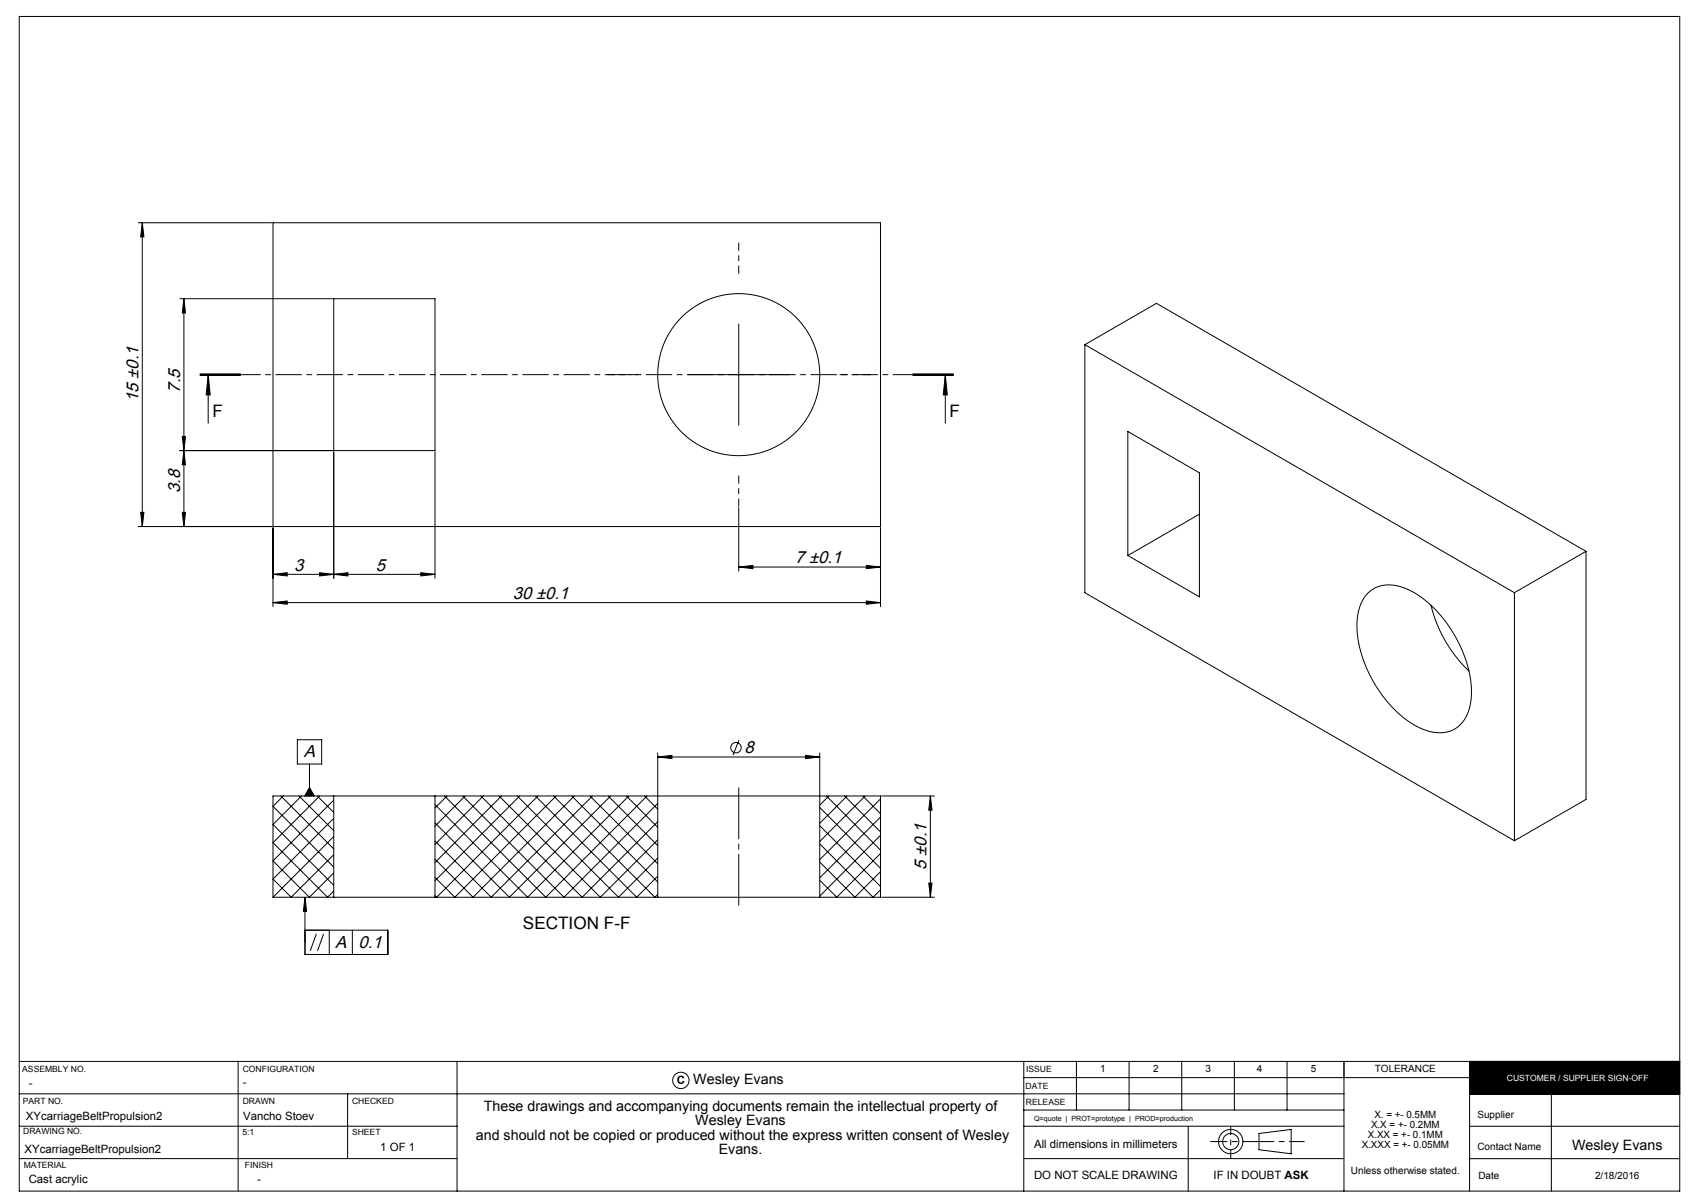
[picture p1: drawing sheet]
<svg xmlns="http://www.w3.org/2000/svg" width="420mm" height="297mm" viewBox="0 0 420 297" stroke-linecap="round" stroke-linejoin="round" font-family="sans-serif">
<g fill="none" stroke="#000" stroke-width=".25">
<path d="M4.8 4.1h410v290h-410zM34.1 55h33M35.1 55l.4 3.5h-.8zM35.1 55v75M67.4 55h150v75h-150zM44.4 73.7h37.7M45.4 73.7v56.3M45.4 73.7l.4 3.5h-.8zM82.4 73.7h25v37.5h-25zM182.4 80v25M49.4 92.7h10zM49.4 92.5h10"/>
<path d="M49.4 92.3h10M51.4 92.5l.5 5h-1zM51.4 92.5v12M169.9 92.5h25M225.4 92.5h10M225.4 92.3h10M225.4 92.7h10M233.4 92.5l.5 5h-1zM233.4 92.5v12M267.9 85.1l106 61.2M267.9 85.1v61.2l106 61.3M267.9 85.1l17.6-10.2 106.1 61.2"/>
<path d="M44.4 111.2h37.7M45 107.7h.8l-.4 3.5zM45.4 111.2l.4 3.5h-.8zM82.4 111.5v31.3M107.4 111.5v31.3M278.5 106.5l17.7 10.2v30.7l-17.7-10.3zM34.1 130h33M34.7 126.5h.8l-.4 3.5zM45 126.5h.8l-.4 3.5zM67.4 130.3v19.5M182.4 140l3.5-.4v.8zM182.4 125.3v15.7"/>
<path d="M182.4 140h35M213.9 139.6l3.5 .4-3.5 .4zM217.4 130.3v19.5M296.2 126.9l-17.7 10.2M391.6 136.1l-17.7 10.2M391.6 136.1v61.3l-17.7 10.2M67.4 148.8l3.5-.4v.8zM67.4 141.8l3.5-.4v.8zM67.4 148.8h150M67.4 141.8h40M78.9 141.4l3.5 .4-3.5 .4zM82.4 141.8l3.5-.4v.8z"/>
<path d="M103.9 141.4l3.5 .4-3.5 .4zM213.9 148.4l3.5 .4-3.5 .4zM337.7 146.5a8.3 8.3 0 0 1 9.6-1.1 29.3 29.3 0 0 1 14.1 16.2 20.5 20.5 0 0 1 1 14.5 7.5 7.5 0 0 1-9.9 4.3 25.5 25.5 0 0 1-13.3-12 25.7 25.7 0 0 1-3.8-17.5l1-2.6zM353.3 149.4a33.3 33.3 0 0 0 9.4 16.3M373.9 146.3v61.3M69.3 196.5l13.1 13.1M70 196.5l-2.6 2.6 15 15M73.4 182.6h6v6h-6zM73.8 196.5l8.6 8.6M74.4 196.5l-7 7.1 15 15M76.4 194.4l1.2 2.1h-2.4zM76.4 188.6v7.9"/>
<path d="M78.3 196.5l4.1 4.1M78.9 196.5l-11.5 11.5 13.5 13.5 1.5-1.5M82.4 197.5l-15 15 9 9 6-6M82.4 196.5v25M107.4 196.5v25M109.8 196.5l25 25 25-25M110.4 196.5l-3 3M114.2 196.5l25 25 23.2-23.1M114.9 196.5l-7.5 7.5M118.7 196.5l25 25 18.7-18.7M119.3 196.5l-11.9 12M123.2 196.5l25 25 14.2-14.2"/>
<path d="M123.8 196.5l-16.4 16.4M127.7 196.5l25 25 9.7-9.7M128.3 196.5l-20.9 20.9M132.2 196.5l25 25 5.2-5.2M132.8 196.5l-25 25-.4-.4M136.7 196.5l25 25 .7-.7M137.3 196.5l-25 25-4.9-4.9M141.2 196.5l21.2 21.2M141.8 196.5l-25 25-9.4-9.4M145.7 196.5l16.7 16.7M146.3 196.5l-25 25-13.9-13.9M150.2 196.5l12.2 12.3"/>
<path d="M150.8 196.5l-25 25-18.4-18.4M154.7 196.5l7.7 7.8M155.3 196.5l-25 25-22.9-22.8M159.1 196.5l3.3 3.3M162.4 196.5h40M162.4 196.5v25M162.4 196.5h-95v25M162.4 186.9l3.5-.4v.8zM162.4 185.9v10.3M162.4 186.9h40M182.5 182.7l-1.5 3.7M198.9 186.5l3.5 .4-3.5 .4z"/>
<path d="M202.4 199.4l15 15M202.4 196.5v25M202.4 196.5h15v25h-15M202.4 185.9v10.3M204.1 196.5l13.3 13.4M204.7 196.5l-2.3 2.3M208.5 196.5l8.9 8.9M209.1 196.5l-6.7 6.8M213 196.5l4.4 4.4M213.6 196.5l-11.2 11.2M217.4 197.2l-15 15M217.7 196.5h13"/>
<path d="M229.7 196.5l.4 3.5h-.8zM229.7 196.5v25M82.4 202l-15 15 4.5 4.5 10.5-10.5M82.4 206.5l-15 15M202.4 212.8l8.7 8.7 6.3-6.3M202.4 208.3l13.2 13.2 1.8-1.8M202.4 203.9l15 15M217.4 201.7l-15 15M217.4 206.2l-15 15M217.4 210.7l-10.8 10.8-4.2-4.2M229.3 218h.8l-.4 3.5zM67.4 221.5h95"/>
<path d="M75.3 221.5l.4 3.5h-.8zM75.3 221.5v14.1h20.4v-6h-20.4M78.1 230.6l-1.5 4.1M79.9 230.6l-1.5 4.1M81.3 229.6v6M87 229.6v6M162.4 221.5h40M217.7 221.5h13M4.8 270h327M4.8 278h108.1M4.8 262h410M58.8 262v32.1"/>
<path d="M85.8 270v16M112.9 262v32.1M252.8 278h79M252.8 262v32.1M252.8 274h79M252.8 266h110.1M265.8 262v12M278.8 262v12M291.8 262v12M293.4 278v16.1M304.8 262v12M310.9 279.8l7.9-1v6.1l-7.9-1.1z"/>
<path d="M317.8 262v12M331.8 262v32.1M362.9 270.1h51.9M362.9 278.1h51.9M362.9 262v32.1M383.1 270.1v24M4.8 286h108.1M252.8 286h79M362.9 286.1h51.9"/>
<circle cx="182.4" cy="92.5" r="20"/>
<circle cx="181.7" cy="184.6" r="1.29"/>
<circle cx="168.1" cy="266.7" r="2.02"/>
<circle cx="303.9" cy="281.8" r="3"/>
<circle cx="303.9" cy="281.8" r="2"/>
</g>
<path d="M310.9 281.8h-12" fill="none" stroke="#000" stroke-width=".25" stroke-dasharray="15.2 1.3 1.3 1.3" stroke-dashoffset="11.2"/>
<path d="M310.9 281.8h11.1" fill="none" stroke="#000" stroke-width=".25" stroke-dasharray="15.2 1.3 1.3 1.3" stroke-dashoffset="11.6"/>
<path d="M303.9 278v8" fill="none" stroke="#000" stroke-width=".25" stroke-dasharray="15.2 1.3 1.3 1.3" stroke-dashoffset="13.1"/>
<path d="M362.9 262h51.9v8.4h-51.9z" fill-rule="evenodd" fill="#000"/>
<path d="M182.4 67.5v-7.5M157.4 92.5h-7.5M207.4 92.5h7.5M182.4 117.5v7.5" fill="none" stroke="#000" stroke-width=".25" stroke-dasharray="15.2 1.3 1.3 1.3" stroke-dashoffset="13.4"/>
<path d="M235.4 92.5h-186" fill="none" stroke="#000" stroke-width=".25" stroke-dasharray="6.3 1.3 1.3 1.3" stroke-dashoffset="1.6"/>
<path d="M182.4 223.5v-29" fill="none" stroke="#000" stroke-width=".25" stroke-dasharray="15.2 1.3 1.3 1.3" stroke-dashoffset="2.6"/>
<g fill="#000">
<path d="M35.1 55l.4 3.5h-.8zM34.7 126.5h.8l-.4 3.5zM45.4 111.2l.4 3.5h-.8zM45 126.5h.8l-.4 3.5zM45.4 73.7l.4 3.5h-.8zM45 107.7h.8l-.4 3.5z"/>
<path d="M233.4 92.5l.5 5h-1zM51.4 92.5l.5 5h-1z"/>
<path d="M82.4 141.8l3.5-.4v.8zM103.9 141.4l3.5 .4-3.5 .4zM182.4 140l3.5-.4v.8zM213.9 139.6l3.5 .4-3.5 .4z"/>
<path d="M213.9 148.4l3.5 .4-3.5 .4zM67.4 148.8l3.5-.4v.8zM78.9 141.4l3.5 .4-3.5 .4zM67.4 141.8l3.5-.4v.8z"/>
<path d="M162.4 186.9l3.5-.4v.8zM198.9 186.5l3.5 .4-3.5 .4z"/>
<path d="M75.3 221.5l.4 3.5h-.8zM76.4 194.4l1.2 2.1h-2.4z"/>
<path d="M229.3 218h.8l-.4 3.5zM229.7 196.5l.4 3.5h-.8z"/>
</g>
<g font-size="4.3">
<text x="34.2" y="99.2" transform="rotate(-90 34.2 99.2)">15 ±0.1</text>
<text x="44.5" y="96.9" transform="rotate(-90 44.5 96.9)">7.5</text>
<text x="44.5" y="121.8" transform="rotate(-90 44.5 121.8)">3.8</text>
<text x="72.7" y="140.9">3</text>
<text x="92.8" y="140.9">5</text>
<text x="196.3" y="139.1">7 ±0.1</text>
<text x="126.6" y="147.9">30 ±0.1</text>
<text x="183.8" y="185.9">8</text>
<text x="75" y="187">A</text>
<text x="228.8" y="214.7" transform="rotate(-90 228.8 214.7)">5 ±0.1</text>
<text x="82.8" y="234">A</text>
<text x="88.5" y="234">0.1</text>
</g>
<g font-size="4.2">
<text x="52.4" y="103">F</text>
<text x="234.4" y="103">F</text>
<text x="129.1" y="229.4">SECTION F-F</text>
</g>
<g font-size="3.5">
<text x="171.2" y="267.7">Wesley Evans</text>
<text x="119.4" y="274.3">These drawings and accompanying documents remain the intellectual property of</text>
<text x="117.5" y="281.4">and should not be copied or produced without the express written consent of Wesley</text>
<text x="171.7" y="277.9">Wesley Evans</text>
<text x="177.5" y="284.9">Evans.</text>
<text x="388.2" y="283.9">Wesley Evans</text>
</g>
<g font-size="2.8">
<text x="7.1" y="268.3">-</text>
<text x="60" y="268.1">-</text>
<text x="167.1" y="267.6">C</text>
<text x="6.4" y="276.5">XYcarriageBeltPropulsion2</text>
<text x="60" y="276.5">Vancho Stoev</text>
<text x="6.1" y="284.5">XYcarriageBeltPropulsion2</text>
<text x="93.9" y="284.1">1 OF 1</text>
<text x="255.3" y="283.4">All dimensions in millimeters</text>
<text x="7.1" y="292.2">Cast acrylic</text>
<text x="63.5" y="292.2">-</text>
<text x="255.3" y="291.1">DO NOT SCALE DRAWING</text>
<text x="299.6" y="291.1">IF IN DOUBT ASK</text>
</g>
<g font-size="2.5">
<text x="271.6" y="264.8">1</text>
<text x="284.7" y="264.8">2</text>
<text x="297.6" y="264.8">3</text>
<text x="310.3" y="264.8">4</text>
<text x="323.7" y="264.8">5</text>
<text x="339.5" y="264.8">TOLERANCE</text>
<text x="339.4" y="276">X. = +- 0.5MM</text>
<text x="364.8" y="276">Supplier</text>
<text x="337.7" y="280.9">X.XX = +- 0.1MM</text>
<text x="338.5" y="278.4">X.X = +- 0.2MM</text>
<text x="336.2" y="283.4">X.XXX = +- 0.05MM</text>
<text x="364.8" y="283.9">Contact Name</text>
<text x="333.6" y="290">Unless otherwise stated.</text>
<text x="365" y="291.1">Date</text>
<text x="393.8" y="291.1">2/18/2016</text>
</g>
<g font-size="2.1">
<text x="5.5" y="264.6">ASSEMBLY NO.</text>
<text x="59.9" y="264.6">CONFIGURATION</text>
<text x="253.3" y="268.8">DATE</text>
<text x="253.4" y="264.8">ISSUE</text>
<text x="5.6" y="272.5">PART NO.</text>
<text x="59.9" y="272.6">DRAWN</text>
<text x="86.9" y="272.6">CHECKED</text>
<text x="253.3" y="272.8">RELEASE</text>
<text x="5.7" y="280.1">DRAWING NO.</text>
<text x="59.9" y="280.3">5:1</text>
<text x="86.9" y="280.3">SHEET</text>
<text x="5.9" y="288.5">MATERIAL</text>
<text x="60.5" y="288.5">FINISH</text>
</g>
<text font-size="2.1" fill="#fff" x="372.1" y="266.9">CUSTOMER / SUPPLIER SIGN-OFF</text>
<text font-size="1.8" x="255.3" y="276.6">Q=quote | PROT=prototype | PROD=production</text>
</svg>
